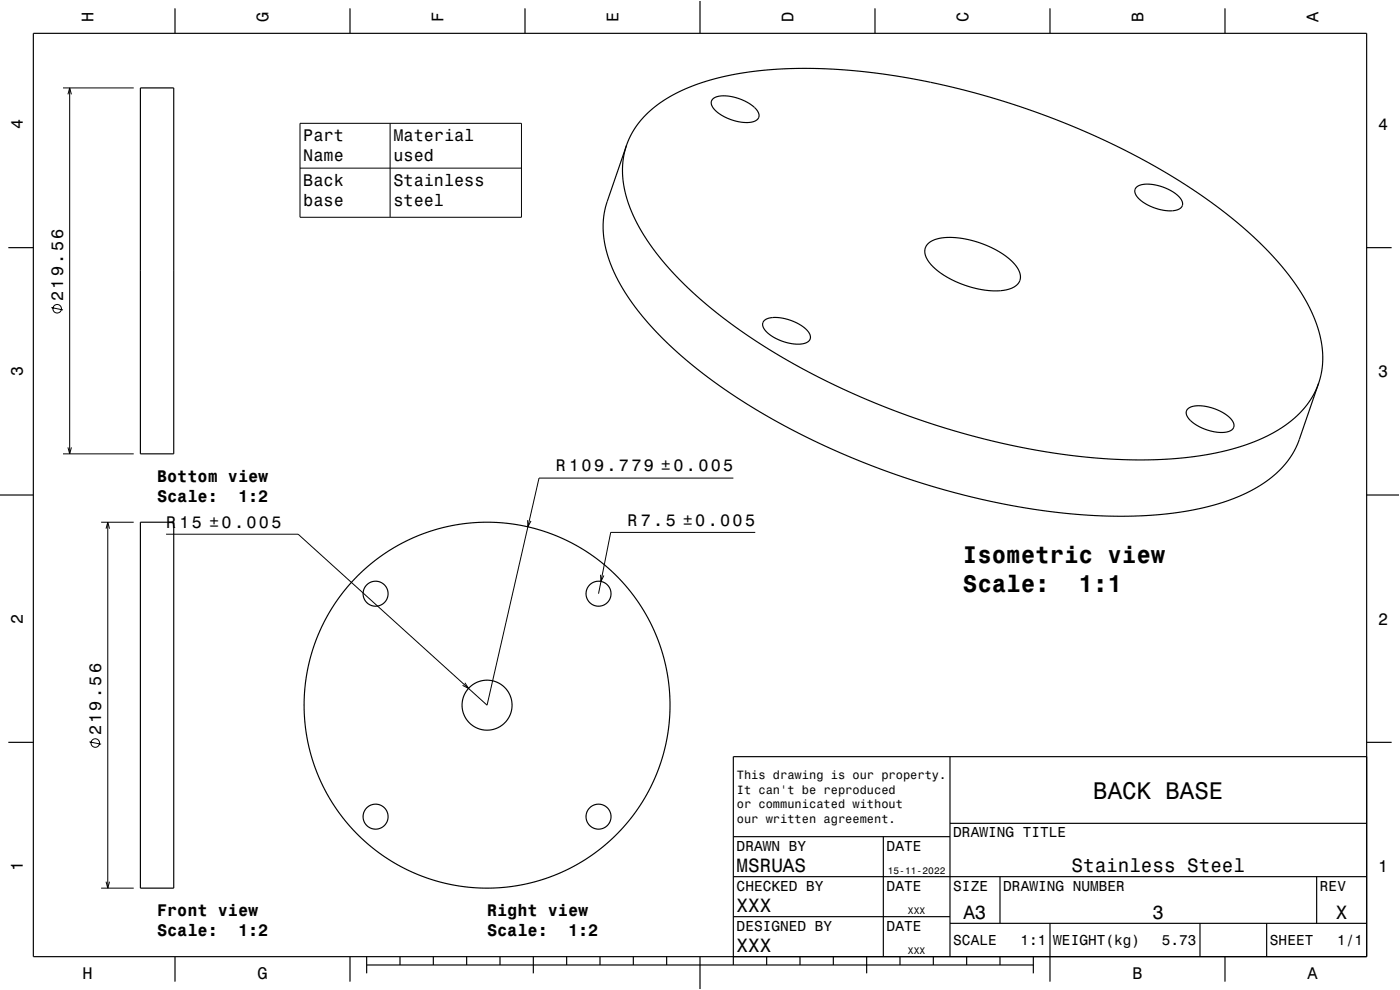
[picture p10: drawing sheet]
<svg xmlns="http://www.w3.org/2000/svg" width="420mm" height="297mm" viewBox="0 0 420 297" stroke-linecap="round" stroke-linejoin="round" font-family="sans-serif">
<g fill="none" stroke="#000" stroke-width=".3">
<path d="M18.9 26.4h21.2M20.4 28.3l.5-1.9 .5 1.9M20.9 26.4v109.8M90 37h66.4v28.2h-66.4zM117 37v28.2M90 50.4h66.4M15.4 92.3l3.5 .7M18.9 136.2h21.2M20.4 134.2l.5 2 .5-2M30.3 156.7h9.8M31.8 158.6l.5-1.9 .6 1.9M32.3 156.7v109.7"/>
<path d="M158.3 156l.1 2 .9-1.7M220 143.4h-58.3l-15.6 68.2-56.7-51.3h-39.6M226.6 159.7h-43.4l-3.6 18.4M180.2 172.4l.1 2 .9-1.8M139.5 204.8l1.1 1.7-1.8-.9M26.8 222.6l3.5 .7M30.3 266.4h9.8M31.8 264.5l.5 1.9 .6-1.9"/>
<circle cx="17.2" cy="92.6" r="1.28"/>
<circle cx="28.6" cy="222.9" r="1.28"/>
</g>
<g fill="none" stroke="#000" stroke-width=".35">
<path d="M10 10h400v277h-400zM52.5 2.5v7.5M105 2.5v7.5M157.5 2.5v7.5M210 0v10M262.5 2.5v7.5M315 2.5v7.5M367.5 2.5v7.5M42.1 26.4h10v109.8h-10zM213.9 29.6l1.1-.6 1.6-.2 3.8 .4 3.9 1.6 1.6 1.1 1.1 1.1a2.11 2.11 0 0 1 .6 2.4 2.11 2.11 0 0 1-2.2 1.3h-2.9l-3.3-.9-3-1.4-2.1-1.9a2.01 2.01 0 0 1-.2-2.9zM188 43.6l-1.1 4.6-.1 5 1 5.4 1.9 5.3 2.8 5.7 3.8 5.5 5 6 5.6 5.8 6.6 5.8 6.7 5.1 8.3 5.6 8.3 5 9.4 5.1 9 4.3 10.3 4.3 9.8 3.6 10 3.3 9.8 2.7 10 2.3 10.2 1.8 9.6 1.2 10.3 .8 8.9 .2 8.9-.5 8.2-1 7.7-1.6 6.7-2.1 6-2.7 4.9-3.1 3.9-3.5 3.2-4.3 2-4.3M188 43.6l2.1-4.6 3-3.9 4.1-3.6 5.1-3.2 5.9-2.7 7-2.2 7.5-1.5 7.7-.9 8-.5 9.6 .2 10.6 .7 9.9 1.3 9.7 1.8 10.7 2.5 10.3 2.8 9.3 3 9.8 3.7 9.8 4.1 9 4.3 9.7 5.2 8.7 5.2 7.7 5.3 6.7 5.1 6.9 6.1 5.4 5.4 5 6 3.7 5.6 3 5.8 2 5.6 .9 5.2-.1 4.8-1.1 4.7"/>
<path d="M188 43.6l-6.4 18.7-.6 3.9v4.2l1.2 5.8 2.3 6.1 3.5 6.1 4.6 6.3 6.4 7.1 7.5 6.7 8.6 6.7 9.1 6.1 10.7 6.2 10.3 5.2 11.3 5 12.6 4.8 12.8 4.1 11.9 3.1 12.6 2.5 11.8 1.6 10.7 .9 11.3 .1 10.2-.7 9.5-1.5 7.7-2.1 6.6-2.7 5.7-3.4 2.7-2.2 2-1.8 2.5-3.3 2-3.5 6.5-18.7M340.9 56.2l1.1-.6 1.5-.3 3.8 .3 3.9 1.6 1.5 .9 1.4 1.4a2.1 2.1 0 0 1 .5 2.4 2.1 2.1 0 0 1-2.1 1.2l-2.9 .1-3.3-.9-3.3-1.6-1.9-1.7a2.05 2.05 0 0 1-.2-2.8zM2.5 74.3h7.5M278.4 73.2l1.1-.9 1.6-.6 3.9-.5 5.2 .6 5.2 1.6 5 2.5 3.5 2.8 1.3 1.6 .7 1.5 .2 1.4-.2 1.1-.9 1.2-1.4 .9-1.6 .5-2.4 .3h-2.8l-3.2-.5-5.7-1.7-2.7-1.2-2.6-1.6-2-1.5-1.7-1.7-1-1.6-.4-1.5 .1-1.6zM410 74.3h7.5M229.2 96.2l.9-.6 1.5-.3h1.7l2.1 .3 2.2 .6 2.2 1.1 1.6 1.1 1 1.1a2.11 2.11 0 0 1 .6 2.4 2.11 2.11 0 0 1-2.2 1.2l-2.9 .1-3.3-.9-3-1.4-2.2-2a2.01 2.01 0 0 1-.2-2.7zM356.3 122.7l1.1-.6 1.3-.3h1.9l2.1 .3 3.9 1.5 1.7 1.2 1.2 1.1a2.1 2.1 0 0 1 .6 2.5 2.1 2.1 0 0 1-2.2 1.2l-2.9 .1-3.5-.9-3-1.5-2-1.9a1.98 1.98 0 0 1-.2-2.7zM0 148.5h10M42.1 156.7h10v109.7h-10zM410 148.5h10M2.5 222.7h7.5M285 227v60"/>
<path d="M410 222.7h7.5M410 227h-190v62.5M220 251h65M265 251v36M285 247h125M220 275h65M220 263h190M285 277h125M300 263v14M315 277v17.5M360 277v10M380 277v10"/>
<path d="M395 263v14M52.5 287v7.5M105 287v7.5M110 289.5h200M110 287v5M120 287v2.5M130 287v2.5M140 287v2.5M150 287v2.5M160 287v5M170 287v2.5M180 287v2.5"/>
<path d="M190 287v2.5M200 287v2.5M210 287v10M230 287v2.5M240 287v2.5M250 287v2.5M260 287v5M270 287v2.5M280 287v2.5M290 287v2.5M300 287v2.5M310 287v5"/>
<path d="M367.5 287v7.5"/>
<circle cx="112.7" cy="178.1" r="3.8"/>
<circle cx="179.6" cy="178.1" r="3.8"/>
<circle cx="146.1" cy="211.6" r="7.5"/>
<circle cx="146.1" cy="211.6" r="54.9"/>
<circle cx="112.7" cy="245" r="3.8"/>
<circle cx="179.6" cy="245" r="3.8"/>
</g>
<path d="M0 0h420v297h-420" fill="none" stroke="#fff" stroke-width=".3"/>
<g font-size="7.2">
<text x="288.9" y="168.8">Isometric view</text>
<text x="288.9" y="177.5">Scale:</text>
<text x="323.6" y="177.5">1:1</text>
<text x="328" y="239.6">BACK BASE</text>
</g>
<g font-size="5.8">
<text x="221" y="261.6">MSRUAS</text>
<text x="321.5" y="261.6">Stainless Steel</text>
<text x="221" y="273.6">XXX</text>
<text x="289" y="275.6">A3</text>
<text x="345.8" y="275.6">3</text>
<text x="400.8" y="275.6">X</text>
<text x="221" y="285.6">XXX</text>
</g>
<g font-size="5">
<text x="28.1" y="6.5" transform="rotate(-90 28.1 6.5)">H</text>
<text x="80.6" y="6.5" transform="rotate(-90 80.6 6.5)">G</text>
<text x="133.1" y="6.5" transform="rotate(-90 133.1 6.5)">F</text>
<text x="185.6" y="6.5" transform="rotate(-90 185.6 6.5)">E</text>
<text x="238.1" y="6.5" transform="rotate(-90 238.1 6.5)">D</text>
<text x="290.6" y="6.5" transform="rotate(-90 290.6 6.5)">C</text>
<text x="343.1" y="6.5" transform="rotate(-90 343.1 6.5)">B</text>
<text x="395.6" y="6.5" transform="rotate(-90 395.6 6.5)">A</text>
<text x="6.8" y="38.7" transform="rotate(-90 6.8 38.7)">4</text>
<text x="413.5" y="39">4</text>
<text x="91" y="42.4">Part</text>
<text x="118" y="42.4">Material</text>
<text x="91" y="48.4">Name</text>
<text x="118" y="48.4">used</text>
<text x="91" y="55.8">Back</text>
<text x="118" y="55.8">Stainless</text>
<text x="91" y="61.8">base</text>
<text x="118" y="61.8">steel</text>
<text x="18.9" y="90.3" transform="rotate(-90 18.9 90.3)">219.56</text>
<text x="6.8" y="112.9" transform="rotate(-90 6.8 112.9)">3</text>
<text x="413.5" y="113.2">3</text>
<text x="166.7" y="141.4">R 109.779 ±0.005</text>
<text x="47.1" y="144.5">Bottom view</text>
<text x="47.1" y="150.6">Scale:</text>
<text x="71.4" y="150.6">1:2</text>
<text x="49.8" y="158.3">R</text>
<text x="53.9" y="158.3">15 ±0.005</text>
<text x="188.2" y="157.7">R 7.5 ±0.005</text>
<text x="6.8" y="187.1" transform="rotate(-90 6.8 187.1)">2</text>
<text x="413.5" y="187.4">2</text>
<text x="30.3" y="220.6" transform="rotate(-90 30.3 220.6)">219.56</text>
<text x="6.8" y="261.3" transform="rotate(-90 6.8 261.3)">1</text>
<text x="413.5" y="261.6">1</text>
<text x="47.1" y="274.8">Front view</text>
<text x="146.1" y="274.8">Right view</text>
<text x="47.1" y="280.9">Scale:</text>
<text x="71.4" y="280.9">1:2</text>
<text x="146.1" y="280.9">Scale:</text>
<text x="170.4" y="280.9">1:2</text>
<text x="24.7" y="293.8">H</text>
<text x="77.2" y="293.8">G</text>
<text x="339.7" y="293.8">B</text>
<text x="392.2" y="293.8">A</text>
</g>
<g font-size="4.3">
<text x="286" y="251.2">DRAWING TITLE</text>
<text x="221" y="255.2">DRAWN BY</text>
<text x="266" y="255.2">DATE</text>
<text x="221" y="267.2">CHECKED BY</text>
<text x="266" y="267.2">DATE</text>
<text x="286" y="267.2">SIZE</text>
<text x="301" y="267.2">DRAWING NUMBER</text>
<text x="396" y="267.2">REV</text>
<text x="221" y="279.2">DESIGNED BY</text>
<text x="266" y="279.2">DATE</text>
<text x="286" y="283.6">SCALE</text>
<text x="306.2" y="283.6">1:1</text>
<text x="316" y="283.6">WEIGHT(kg)</text>
<text x="348.6" y="283.6">5.73</text>
<text x="381" y="283.6">SHEET</text>
<text x="401.2" y="283.6">1/1</text>
</g>
<g font-size="3.6">
<text x="221.1" y="233.8">This drawing is our property.</text>
<text x="221.1" y="238.1">It can't be reproduced</text>
<text x="221.1" y="242.5">or communicated without</text>
<text x="221.1" y="246.8">our written agreement.</text>
</g>
<g font-size="2.9">
<text x="266.3" y="262.3">15-11-2022</text>
<text x="272.4" y="274.3">XXX</text>
<text x="272.4" y="286.3">XXX</text>
</g>
</svg>
